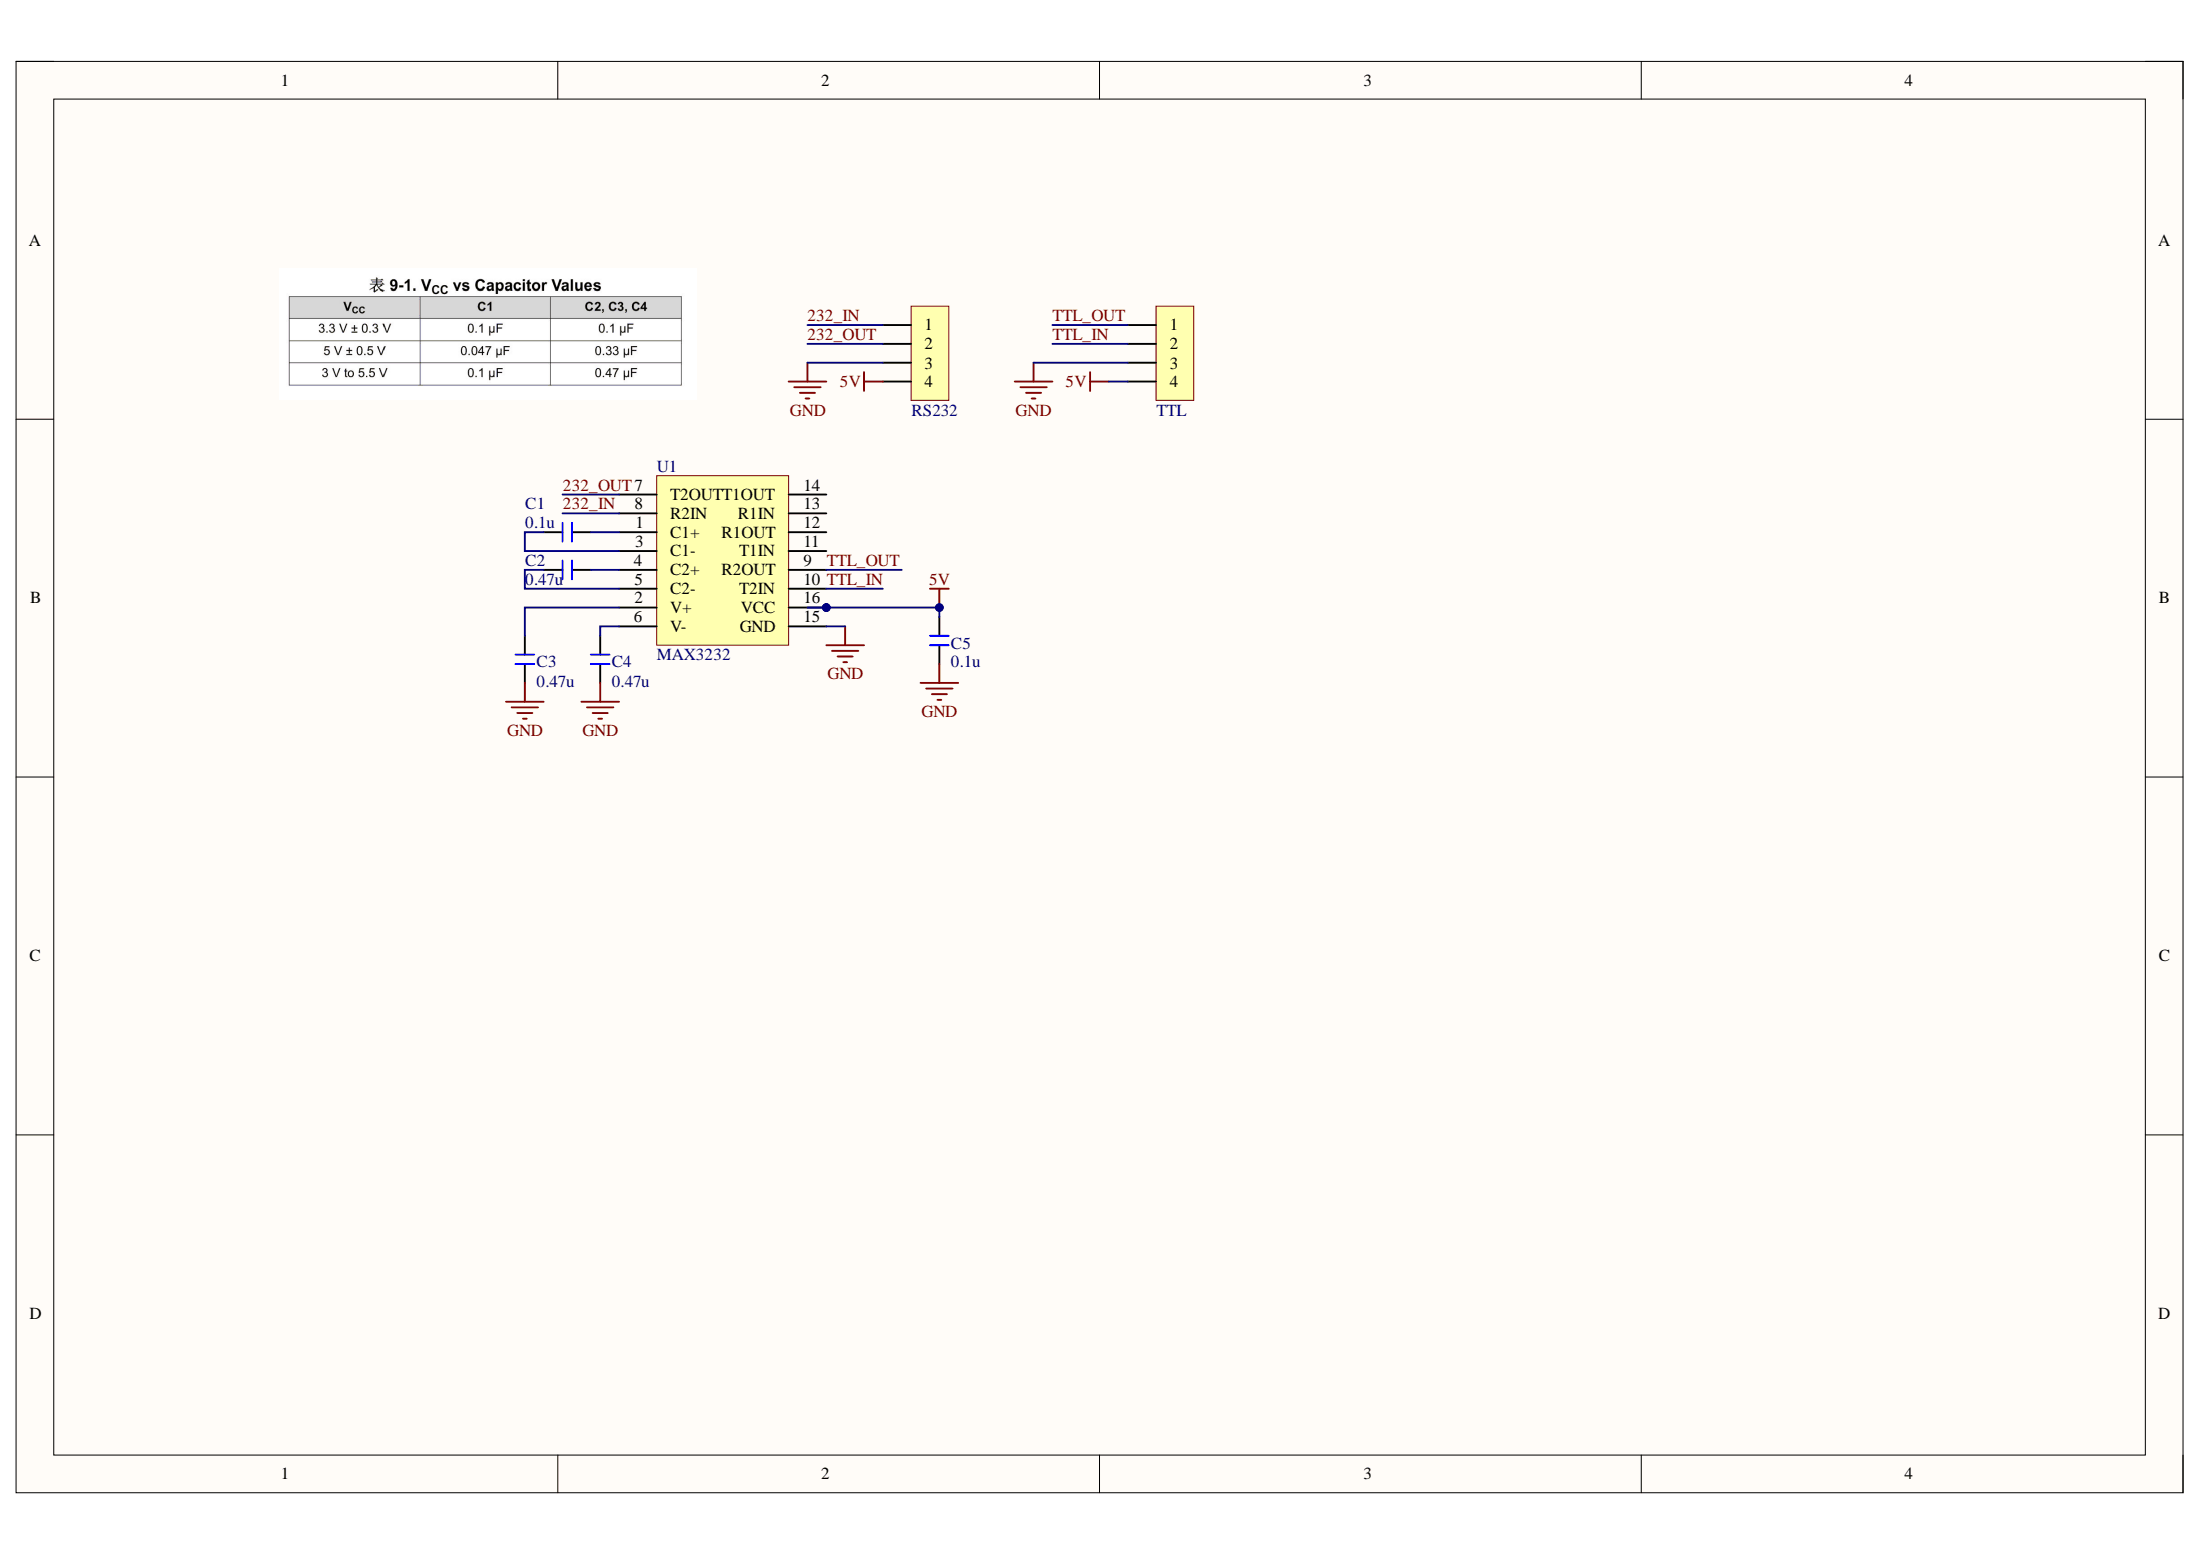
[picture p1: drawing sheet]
# Altium schematic sheet MAX3232.SchDoc
size A4; SheetNumber: 1; SheetTotal: 1

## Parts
C1  0.1u  [C 0603_L]
C2  0.47u  [C 0603_L]
C3  0.47u  [C 0603_L]
C4  0.47u  [C 0603_L]
C5  0.1u  [C 0603_L]
RS232  HDR-1X4  [XH2.54-WI-4P]  (value not drawn)
TTL  HDR-1X4  [GH1.25-WS-4P]  (value not drawn)
U1  MAX3232  [SOIC-16]

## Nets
5V: C5.2 RS232.4 TTL.4 U1.16(VCC)
GND: C3.1 C4.1 C5.1 RS232.3 TTL.3 U1.15(GND)
232_IN: RS232.1 U1.8(R2IN)
232_OUT: RS232.2 U1.7(T2OUT)
TTL_IN: TTL.2 U1.10(T2IN)
TTL_OUT: TTL.1 U1.9(R2OUT)
NetC1_1: C1.1 U1.3(C1-)
NetC1_2: C1.2 U1.1(C1+)
NetC2_1: C2.1 U1.5(C2-)
NetC2_2: C2.2 U1.4(C2+)
NetC3_2: C3.2 U1.2(V+)
NetC4_2: C4.2 U1.6(V-)

Not connected (* = marked no-connect by the designer): U1 11(T1IN) 12(R1OUT) 13(R1IN) 14(T1OUT)
